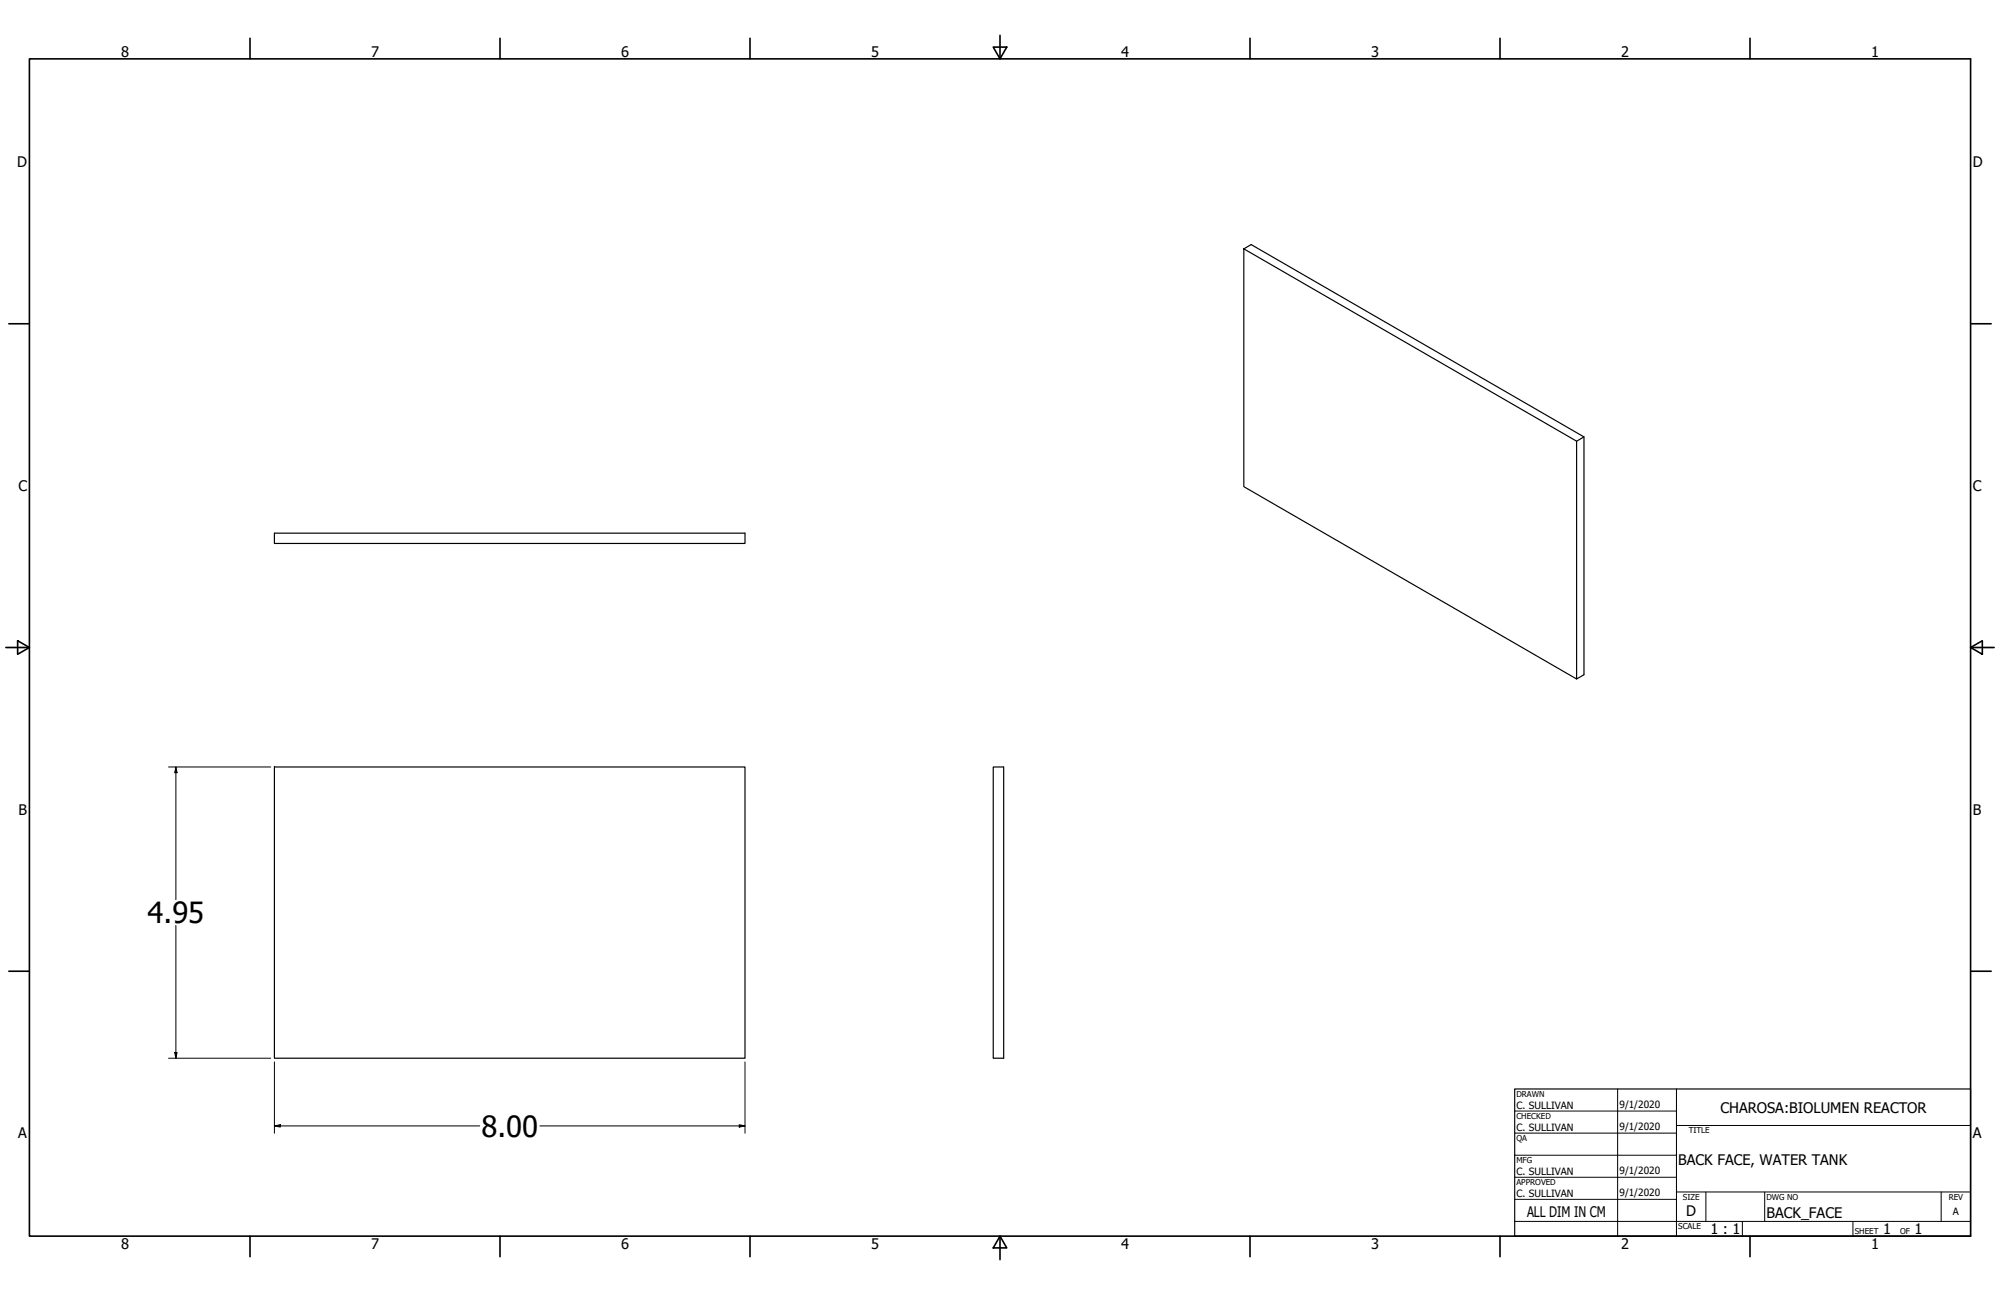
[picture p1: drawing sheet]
<svg xmlns="http://www.w3.org/2000/svg" width="864mm" height="559mm" viewBox="0 0 864 559" stroke-linecap="round" stroke-linejoin="round" font-family="sans-serif">
<!-- layer: Visible (ANSI) -->
<path d="M537.1 107.4v102.6l143.7 83v-102.6l-143.7-83 3.2-1.9 143.7 83v102.6l-3.2 1.9M684 188.5l-3.2 1.9M118.5 230.1h203.2v4.4h-203.2zM118.5 331h203.2v125.6h-203.2zM428.9 331h4.5v125.6h-4.5z" fill="none" stroke="#000" stroke-width=".51"/>
<!-- layer: Title (ANSI) -->
<g fill="none" stroke="#000" stroke-width=".43">
<path d="M654 479.4h69.9M698.5 469.9v63.5M723.9 469.9v63.5M654 488.9h69.9M654 498.5h69.9M723.9 485.6h127M654 508h69.9M654 517.5h69.9M723.9 514.3h127M736.6 514.3v12.7M762 514.3v12.7M838.2 514.3v12.7"/>
<path d="M654 527h196.9M752.3 527v6.4M800.1 527v6.4"/>
</g>
<path d="M654 469.9h196.9v63.5h-196.9z" fill="none" stroke="#000" stroke-width=".51"/>
<!-- layer: Border (ANSI) -->
<g fill="none" stroke="#000" stroke-width=".7">
<path d="M107.9 16.5v8.9M215.9 16.5v8.9M323.8 16.5v8.9M431.8 15.2v10.2M539.8 16.5v8.9M647.7 16.5v8.9M755.6 16.5v8.9M12.7 25.4h838.2v508h-838.2zM428.9 20.3h5.8l-2.9 5.1zM3.8 139.7h8.9M850.9 139.7h8.9M2.5 279.4h10.2"/>
<path d="M7.6 276.5l5.1 2.9-5.1 2.9zM850.9 279.4l5.1-2.9v5.8zM850.9 279.4h10.2M3.8 419.1h8.9M850.9 419.1h8.9M107.9 533.4v8.9M215.9 533.4v8.9M323.8 533.4v8.9M431.8 533.4l2.9 5.1h-5.8zM431.8 533.4v10.2M539.8 533.4v8.9M647.7 533.4v8.9"/>
<path d="M755.6 533.4v8.9"/>
</g>
<!-- layer: Dimension (ANSI) -->
<path d="M72.8 331h44.1M75.9 331l.6 2.4h-1.1zM75.9 331v57.2M75.9 399.4v57.2M72.8 456.6h44.1M75.4 454.2h1.1l-.6 2.4zM118.5 458.2v30.8M321.7 458.2v30.8M118.5 485.8l2.5-.5v1zM118.5 485.8h88.6M233.1 485.8h88.6M319.2 485.3l2.5 .5-2.5 .5z" fill="none" stroke="#000" stroke-width=".43"/>
<g fill="#000">
<path d="M75.9 331l.6 2.4h-1.1z" fill-rule="evenodd"/>
<path d="M75.4 454.2h1.1l-.6 2.4z" fill-rule="evenodd"/>
<path d="M118.5 485.8l2.5-.5v1z" fill-rule="evenodd"/>
<path d="M319.2 485.3l2.5 .5-2.5 .5z" fill-rule="evenodd"/>
</g>
<g font-size="12.6">
<text x="63.8" y="398.3">4.95</text>
<text x="207.9" y="490.4">8.00</text>
</g>
<g font-size="6.3">
<text x="52.3" y="24.4">8</text>
<text x="160.2" y="24.4">7</text>
<text x="268.2" y="24.4">6</text>
<text x="376.1" y="24.4">5</text>
<text x="484.1" y="24.4">4</text>
<text x="592" y="24.4">3</text>
<text x="700" y="24.4">2</text>
<text x="807.9" y="24.4">1</text>
<text x="7.4" y="72.1">D</text>
<text x="851.9" y="72.1">D</text>
<text x="7.9" y="211.9">C</text>
<text x="851.9" y="211.9">C</text>
<text x="8" y="351.5">B</text>
<text x="851.9" y="351.5">B</text>
<text x="742.9" y="480.1">CHAROSA:BIOLUMEN REACTOR</text>
<text x="7.9" y="491.2">A</text>
<text x="851.9" y="491.2">A</text>
<text x="724.7" y="502.9">BACK FACE, WATER TANK</text>
<text x="659.4" y="525.1">ALL DIM IN CM</text>
<text x="728.1" y="524.9">D</text>
<text x="762.8" y="525.4">BACK_FACE</text>
<text x="738.6" y="532.6">1 : 1</text>
<text x="813.1" y="532.6">1</text>
<text x="826.7" y="532.6">1</text>
<text x="52.3" y="539.1">8</text>
<text x="160.2" y="539">7</text>
<text x="268.2" y="539.1">6</text>
<text x="376.1" y="539">5</text>
<text x="484.1" y="539">4</text>
<text x="592" y="539.1">3</text>
<text x="700" y="539.1">2</text>
<text x="807.9" y="539">1</text>
</g>
<g font-size="4.3">
<text x="654.8" y="478.6">C. SULLIVAN</text>
<text x="699.3" y="478">9/1/2020</text>
<text x="654.8" y="488.1">C. SULLIVAN</text>
<text x="699.3" y="487.5">9/1/2020</text>
<text x="654.8" y="507.2">C. SULLIVAN</text>
<text x="699.3" y="506.5">9/1/2020</text>
<text x="654.8" y="516.7">C. SULLIVAN</text>
<text x="699.3" y="516.1">9/1/2020</text>
<text x="843.2" y="524.2">A</text>
</g>
<g font-size="3.5">
<text x="654.8" y="473.2">DRAWN</text>
<text x="654.8" y="482.8">CHECKED</text>
<text x="729.2" y="488.9">TITLE</text>
<text x="654.8" y="492.3">QA</text>
<text x="654.8" y="501.8">MFG</text>
<text x="654.8" y="511.4">APPROVED</text>
<text x="726.7" y="517.7">SIZE</text>
<text x="762.8" y="517.7">DWG NO</text>
<text x="841.4" y="517.7">REV</text>
<text x="724.7" y="530.4">SCALE</text>
<text x="800.9" y="532.6">SHEET</text>
<text x="820.4" y="532.6">OF</text>
</g>
</svg>
